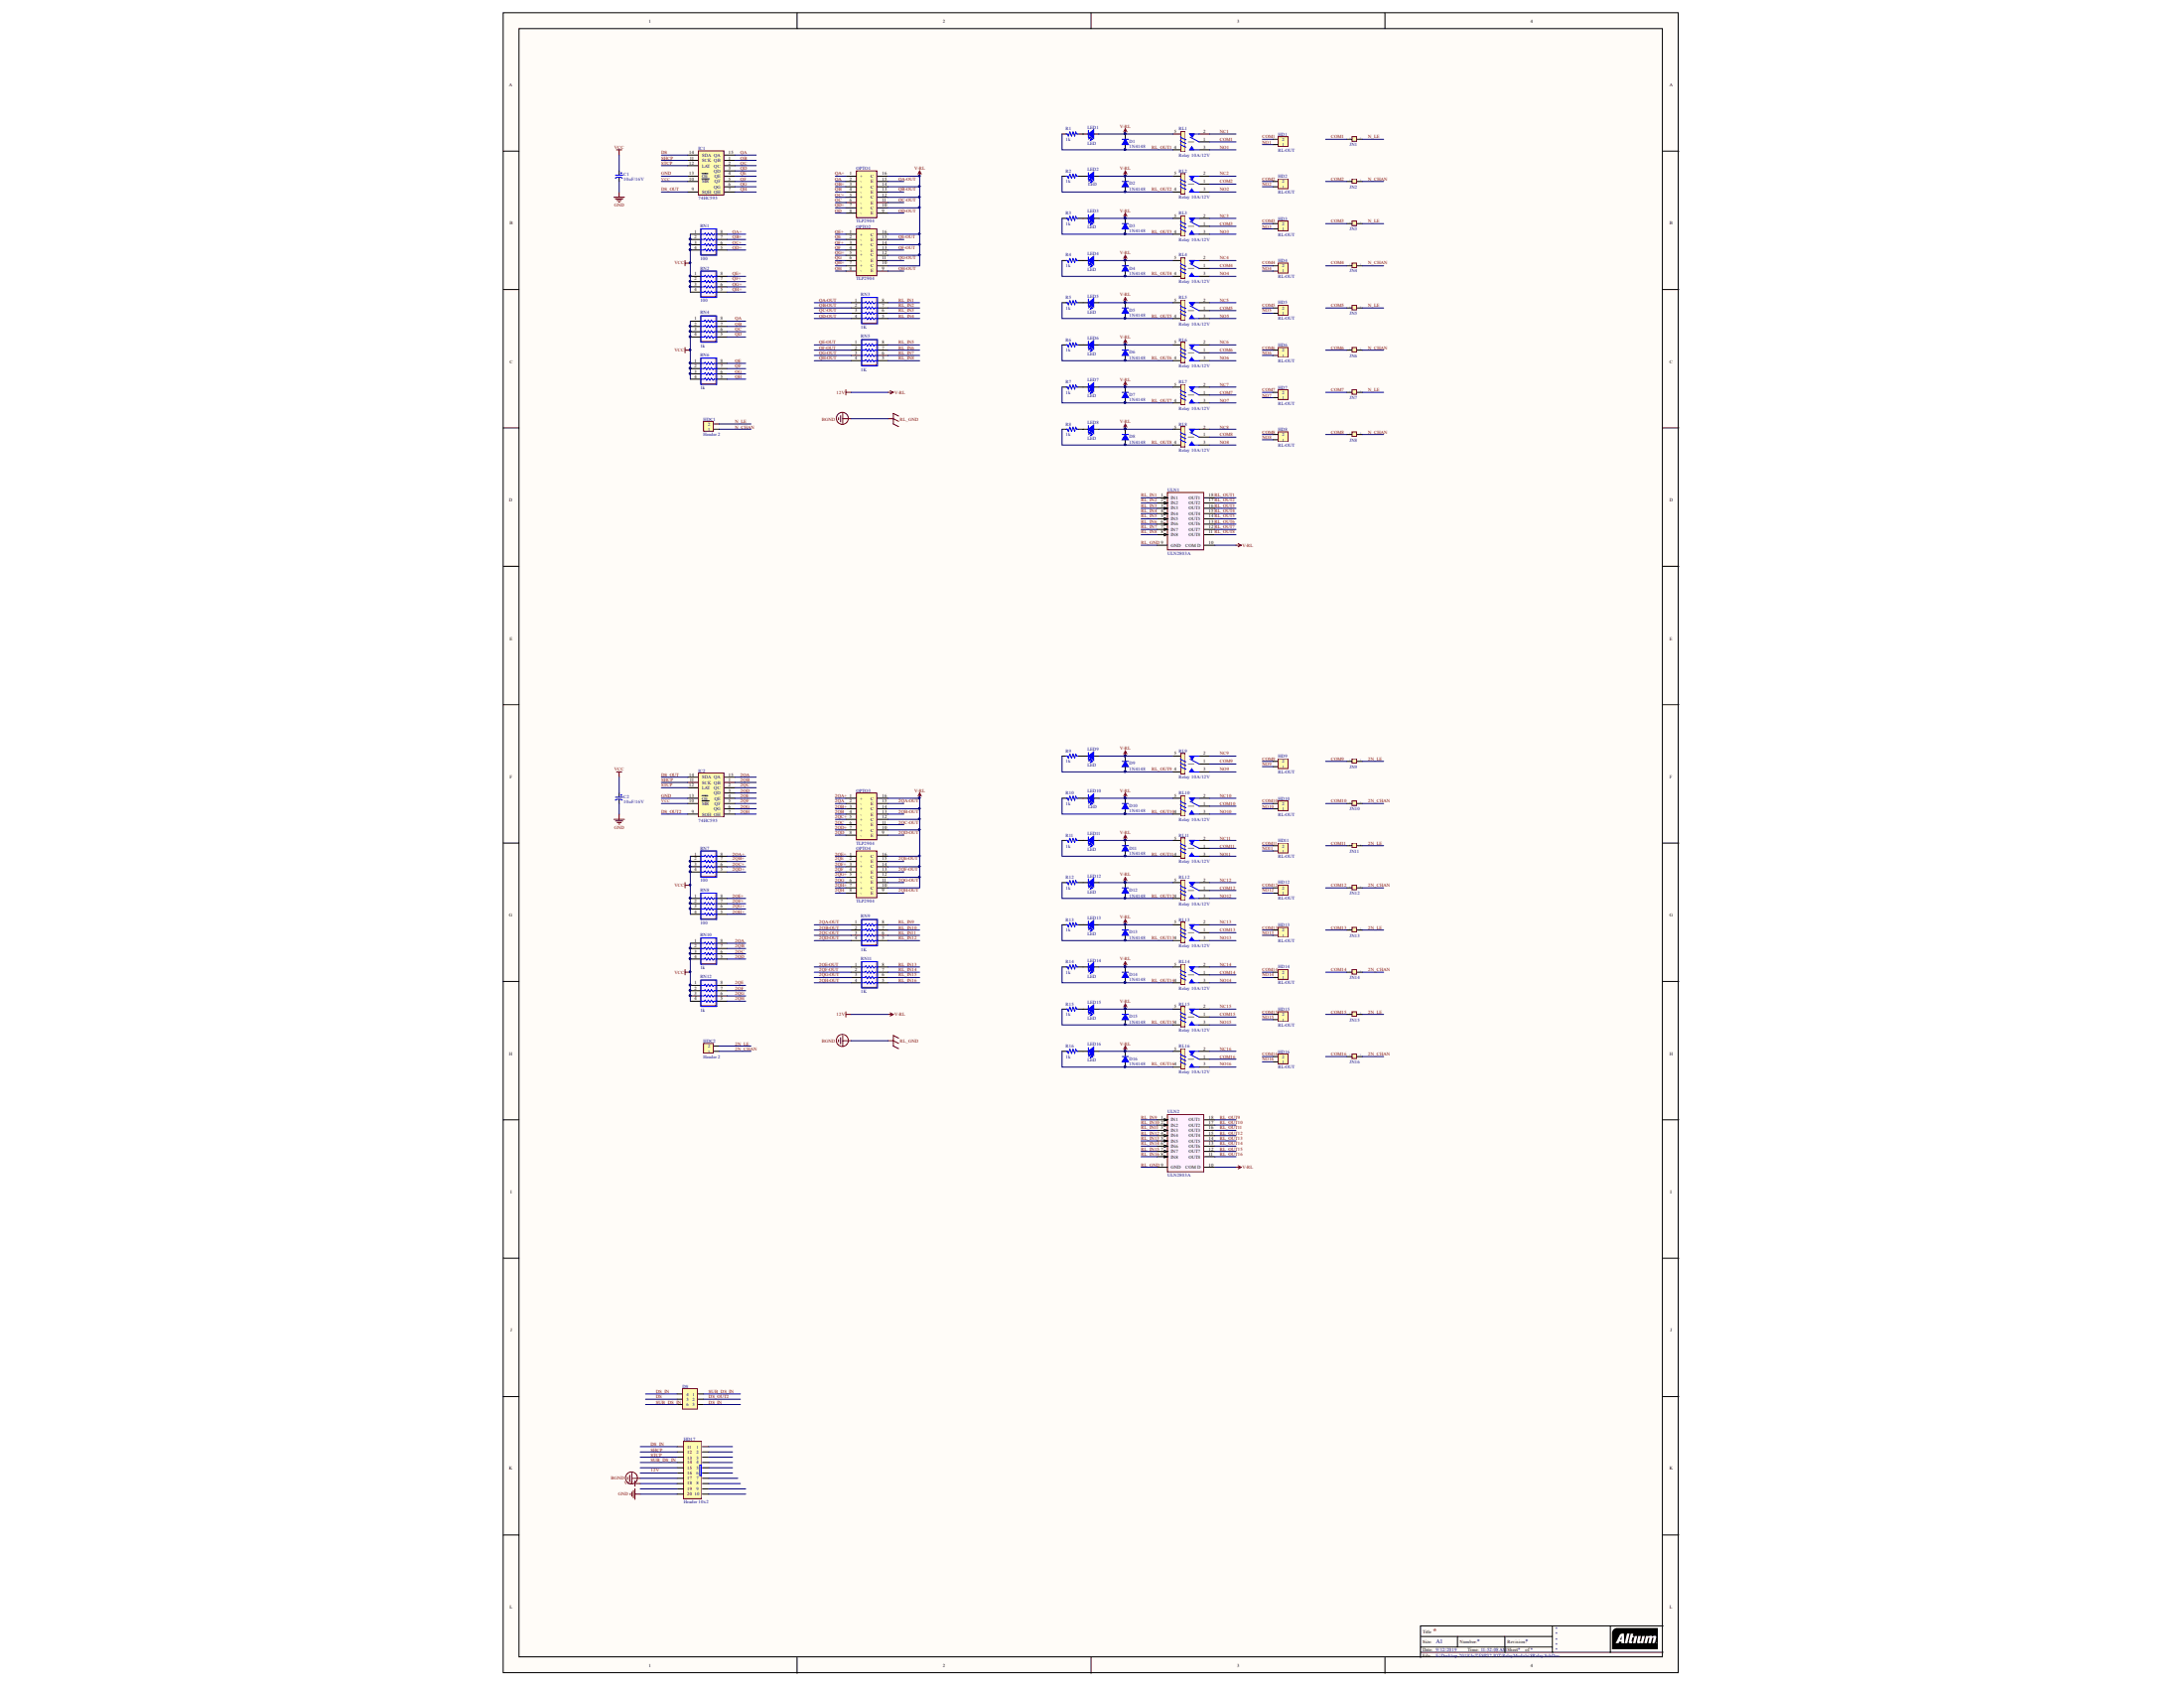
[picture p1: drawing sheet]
# Altium project RElayModule.PrjPcb
1 sheet, 122 parts. Net scope: global (net labels, ports and power ports of the same name join across sheets).
Board file: 8Relay.PcbDoc

## Sheet 8Relay.SchDoc
size A1 portrait

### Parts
C1  10uF/16V  [CAPMP3216X180N]
C2  10uF/16V  [CAPMP3216X180N]
D1  1N4148  [1N4148_SMD]
D2  1N4148  [1N4148_SMD]
D3  1N4148  [1N4148_SMD]
D4  1N4148  [1N4148_SMD]
D5  1N4148  [1N4148_SMD]
D6  1N4148  [1N4148_SMD]
D7  1N4148  [1N4148_SMD]
D8  1N4148  [1N4148_SMD]
D9  1N4148  [1N4148_SMD]
D10  1N4148  [1N4148_SMD]
D11  1N4148  [1N4148_SMD]
D12  1N4148  [1N4148_SMD]
D13  1N4148  [1N4148_SMD]
D14  1N4148  [1N4148_SMD]
D15  1N4148  [1N4148_SMD]
D16  1N4148  [1N4148_SMD]
DS  Connector 3x2  [JP3x2]  (value not drawn)
HD1  RL-OUT  [KF211V- 2]
HD2  RL-OUT  [KF211V- 2]
HD3  RL-OUT  [KF211V- 2]
HD4  RL-OUT  [KF211V- 2]
HD5  RL-OUT  [KF211V- 2]
HD6  RL-OUT  [KF211V- 2]
HD7  RL-OUT  [KF211V- 2]
HD8  RL-OUT  [KF211V- 2]
HD9  RL-OUT  [KF211V- 2]
HD10  RL-OUT  [KF211V- 2]
HD11  RL-OUT  [KF211V- 2]
HD12  RL-OUT  [KF211V- 2]
HD13  RL-OUT  [KF211V- 2]
HD14  RL-OUT  [KF211V- 2]
HD15  RL-OUT  [KF211V- 2]
HD16  RL-OUT  [KF211V- 2]
HD17  Header 10x2  [Hed2X10S]
HDC1  Header 2  [KF211V- 2]
HDC2  Header 2  [KF211V- 2]
IC1  74HC595  [SO-16]
IC2  74HC595  [SO-16]
JN1  Jumper 2  [JP2]  (value not drawn)
JN2  Jumper 2  [JP2]  (value not drawn)
JN3  Jumper 2  [JP2]  (value not drawn)
JN4  Jumper 2  [JP2]  (value not drawn)
JN5  Jumper 2  [JP2]  (value not drawn)
JN6  Jumper 2  [JP2]  (value not drawn)
JN7  Jumper 2  [JP2]  (value not drawn)
JN8  Jumper 2  [JP2]  (value not drawn)
JN9  Jumper 2  [JP2]  (value not drawn)
JN10  Jumper 2  [JP2]  (value not drawn)
JN11  Jumper 2  [JP2]  (value not drawn)
JN12  Jumper 2  [JP2]  (value not drawn)
JN13  Jumper 2  [JP2]  (value not drawn)
JN14  Jumper 2  [JP2]  (value not drawn)
JN15  Jumper 2  [JP2]  (value not drawn)
JN16  Jumper 2  [JP2]  (value not drawn)
LED1  LED  [LED0805]
LED2  LED  [LED0805]
LED3  LED  [LED0805]
LED4  LED  [LED0805]
LED5  LED  [LED0805]
LED6  LED  [LED0805]
LED7  LED  [LED0805]
LED8  LED  [LED0805]
LED9  LED  [LED0805]
LED10  LED  [LED0805]
LED11  LED  [LED0805]
LED12  LED  [LED0805]
LED13  LED  [LED0805]
LED14  LED  [LED0805]
LED15  LED  [LED0805]
LED16  LED  [LED0805]
OPTO1  TLP2904  [SO-16]
OPTO2  TLP2904  [SO-16]
OPTO3  TLP2904  [SO-16]
OPTO4  TLP2904  [SO-16]
R1  1k  [SM-0805]
R2  1k  [SM-0805]
R3  1k  [SM-0805]
R4  1k  [SM-0805]
R5  1k  [SM-0805]
R6  1k  [SM-0805]
R7  1k  [SM-0805]
R8  1k  [SM-0805]
R9  1k  [SM-0805]
R10  1k  [SM-0805]
R11  1k  [SM-0805]
R12  1k  [SM-0805]
R13  1k  [SM-0805]
R14  1k  [SM-0805]
R15  1k  [SM-0805]
R16  1k  [SM-0805]
RL1  Relay 10A/12V  [RL_SPDT_10A]
RL2  Relay 10A/12V  [RL_SPDT_10A]
RL3  Relay 10A/12V  [RL_SPDT_10A]
RL4  Relay 10A/12V  [RL_SPDT_10A]
RL5  Relay 10A/12V  [RL_SPDT_10A]
RL6  Relay 10A/12V  [RL_SPDT_10A]
RL7  Relay 10A/12V  [RL_SPDT_10A]
RL8  Relay 10A/12V  [RL_SPDT_10A]
RL9  Relay 10A/12V  [RL_SPDT_10A]
RL10  Relay 10A/12V  [RL_SPDT_10A]
RL11  Relay 10A/12V  [RL_SPDT_10A]
RL12  Relay 10A/12V  [RL_SPDT_10A]
RL13  Relay 10A/12V  [RL_SPDT_10A]
RL14  Relay 10A/12V  [RL_SPDT_10A]
RL15  Relay 10A/12V  [RL_SPDT_10A]
RL16  Relay 10A/12V  [RL_SPDT_10A]
RN1  100  [RES P4 Dual 0805/2012]
RN2  100  [RES P4 Dual 0805/2012]
RN3  1K  [RES P4 Dual 0805/2012]
RN4  1k  [RES P4 Dual 0805/2012]
RN5  1K  [RES P4 Dual 0805/2012]
RN6  1k  [RES P4 Dual 0805/2012]
RN7  100  [RES P4 Dual 0805/2012]
RN8  100  [RES P4 Dual 0805/2012]
RN9  1K  [RES P4 Dual 0805/2012]
RN10  1k  [RES P4 Dual 0805/2012]
RN11  1K  [RES P4 Dual 0805/2012]
RN12  1k  [RES P4 Dual 0805/2012]
ULN1  ULN2803A  [SOIC127P750X1175-18N]
ULN2  ULN2803A  [SOIC127P750X1175-18N]

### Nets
12V: D1.2(K) D2.2(K) D3.2(K) D4.2(K) D5.2(K) D6.2(K) D7.2(K) D8.2(K) D9.2(K) D10.2(K) D11.2(K) D12.2(K) D13.2(K) D14.2(K) D15.2(K) D16.2(K) HD17.16 LED1.1 LED2.1 LED3.1 LED4.1 LED5.1 LED6.1 LED7.1 LED8.1 LED9.1 LED10.1 LED11.1 LED12.1 LED13.1 LED14.1 LED15.1 LED16.1 OPTO1.10(C) OPTO1.12(C) OPTO1.14(C) OPTO1.16(C) OPTO2.10(C) OPTO2.12(C) OPTO2.14(C) OPTO2.16(C) OPTO3.10(C) OPTO3.12(C) OPTO3.14(C) OPTO3.16(C) OPTO4.10(C) OPTO4.12(C) OPTO4.14(C) OPTO4.16(C) RL1.5 RL2.5 RL3.5 RL4.5 RL5.5 RL6.5 RL7.5 RL8.5 RL9.5 RL10.5 RL11.5 RL12.5 RL13.5 RL14.5 RL15.5 RL16.5 ULN1.10(COM_D) ULN2.10(COM_D)  [also labelled V-RL]
GND: C1.2 C2.2 HD17.20 IC1.8(GND) IC1.13(~{OE}) IC2.8(GND) IC2.13(~{OE})
RL_GND: HD17.17 ULN1.9(GND) ULN2.9(GND)  [also labelled BGND]
VCC: C1.1 C2.1 HD17.18 IC1.10(~{MR}) IC1.16(VCC) IC2.10(~{MR}) IC2.16(VCC) RN1.1 RN1.2 RN1.3 RN1.4 RN2.1 RN2.2 RN2.3 RN2.4 RN4.1 RN4.2 RN4.3 RN4.4 RN6.1 RN6.2 RN6.3 RN6.4 RN7.1 RN7.2 RN7.3 RN7.4 RN8.1 RN8.2 RN8.3 RN8.4 RN10.1 RN10.2 RN10.3 RN10.4 RN12.1 RN12.2 RN12.3 RN12.4
2N_CHAN: HDC2.1 JN10.2 JN12.2 JN14.2 JN16.2
2N_LE: HDC2.2 JN9.2 JN11.2 JN13.2 JN15.2
2QA: IC2.15(QA) OPTO3.2(-) RN10.8
2QA+: OPTO3.1(+) RN7.8
2QA-OUT: OPTO3.15(E) RN9.1
2QB: IC2.1(QB) OPTO3.4(-) RN10.7
2QB+: OPTO3.3(+) RN7.7
2QB-OUT: OPTO3.13(E) RN9.2
2QC: IC2.2(QC) OPTO3.6(-) RN10.6
2QC+: OPTO3.5(+) RN7.6
2QC-OUT: OPTO3.11(E) RN9.3
2QD: IC2.3(QD) OPTO3.8(-) RN10.5
2QD+: OPTO3.7(+) RN7.5
2QD-OUT: OPTO3.9(E) RN9.4
2QE: IC2.4(QE) OPTO4.2(-) RN12.8
2QE+: OPTO4.1(+) RN8.8
2QE-OUT: OPTO4.15(E) RN11.1
2QF: IC2.5(QF) OPTO4.4(-) RN12.7
2QF+: OPTO4.3(+) RN8.7
2QF-OUT: OPTO4.13(E) RN11.2
2QG: IC2.6(QG) OPTO4.6(-) RN12.6
2QG+: OPTO4.5(+) RN8.6
2QG-OUT: OPTO4.11(E) RN11.3
2QH: IC2.7(QH) OPTO4.8(-) RN12.5
2QH+: OPTO4.7(+) RN8.5
2QH-OUT: OPTO4.9(E) RN11.4
COM1: HD1.2 JN1.1 RL1.1
COM2: HD2.2 JN2.1 RL2.1
COM3: HD3.2 JN3.1 RL3.1
COM4: HD4.2 JN4.1 RL4.1
COM5: HD5.2 JN5.1 RL5.1
COM6: HD6.2 JN6.1 RL6.1
COM7: HD7.2 JN7.1 RL7.1
COM8: HD8.2 JN8.1 RL8.1
COM9: HD9.2 JN9.1 RL9.1
COM10: HD10.2 JN10.1 RL10.1
COM11: HD11.2 JN11.1 RL11.1
COM12: HD12.2 JN12.1 RL12.1
COM13: HD13.2 JN13.1 RL13.1
COM14: HD14.2 JN14.1 RL14.1
COM15: HD15.2 JN15.1 RL15.1
COM16: HD16.2 JN16.1 RL16.1
DS: DS.5 IC1.14(SDA)
DS_IN: DS.3 DS.4 HD17.11
DS_OUT: IC1.9(SQH) IC2.14(SDA)
DS_OUT2: DS.2 IC2.9(SQH)
N_CHAN: HDC1.1 JN2.2 JN4.2 JN6.2 JN8.2
N_LE: HDC1.2 JN1.2 JN3.2 JN5.2 JN7.2
NC1: RL1.2
NC2: RL2.2
NC3: RL3.2
NC4: RL4.2
NC5: RL5.2
NC6: RL6.2
NC7: RL7.2
NC8: RL8.2
NC9: RL9.2
NC10: RL10.2
NC11: RL11.2
NC12: RL12.2
NC13: RL13.2
NC14: RL14.2
NC15: RL15.2
NC16: RL16.2
NO1: HD1.1 RL1.3
NO2: HD2.1 RL2.3
NO3: HD3.1 RL3.3
NO4: HD4.1 RL4.3
NO5: HD5.1 RL5.3
NO6: HD6.1 RL6.3
NO7: HD7.1 RL7.3
NO8: HD8.1 RL8.3
NO9: HD9.1 RL9.3
NO10: HD10.1 RL10.3
NO11: HD11.1 RL11.3
NO12: HD12.1 RL12.3
NO13: HD13.1 RL13.3
NO14: HD14.1 RL14.3
NO15: HD15.1 RL15.3
NO16: HD16.1 RL16.3
QA: IC1.15(QA) OPTO1.2(-) RN4.8
QA+: OPTO1.1(+) RN1.8
QA-OUT: OPTO1.15(E) RN3.1
QB: IC1.1(QB) OPTO1.4(-) RN4.7
QB+: OPTO1.3(+) RN1.7
QB-OUT: OPTO1.13(E) RN3.2
QC: IC1.2(QC) OPTO1.6(-) RN4.6
QC+: OPTO1.5(+) RN1.6
QC-OUT: OPTO1.11(E) RN3.3
QD: IC1.3(QD) OPTO1.8(-) RN4.5
QD+: OPTO1.7(+) RN1.5
QD-OUT: OPTO1.9(E) RN3.4
QE: IC1.4(QE) OPTO2.2(-) RN6.8
QE+: OPTO2.1(+) RN2.8
QE-OUT: OPTO2.15(E) RN5.1
QF: IC1.5(QF) OPTO2.4(-) RN6.7
QF+: OPTO2.3(+) RN2.7
QF-OUT: OPTO2.13(E) RN5.2
QG: IC1.6(QG) OPTO2.6(-) RN6.6
QG+: OPTO2.5(+) RN2.6
QG-OUT: OPTO2.11(E) RN5.3
QH: IC1.7(QH) OPTO2.8(-) RN6.5
QH+: OPTO2.7(+) RN2.5
QH-OUT: OPTO2.9(E) RN5.4
RL_IN1: RN3.8 ULN1.1(IN1)
RL_IN2: RN3.7 ULN1.2(IN2)
RL_IN3: RN3.6 ULN1.3(IN3)
RL_IN4: RN3.5 ULN1.4(IN4)
RL_IN5: RN5.8 ULN1.5(IN5)
RL_IN6: RN5.7 ULN1.6(IN6)
RL_IN7: RN5.6 ULN1.7(IN7)
RL_IN8: RN5.5 ULN1.8(IN8)
RL_IN9: RN9.8 ULN2.1(IN1)
RL_IN10: RN9.7 ULN2.2(IN2)
RL_IN11: RN9.6 ULN2.3(IN3)
RL_IN12: RN9.5 ULN2.4(IN4)
RL_IN13: RN11.8 ULN2.5(IN5)
RL_IN14: RN11.7 ULN2.6(IN6)
RL_IN15: RN11.6 ULN2.7(IN7)
RL_IN16: RN11.5 ULN2.8(IN8)
RL_OUT1: D1.1(A) R1.1 RL1.4 ULN1.18(OUT1)
RL_OUT2: D2.1(A) R2.1 RL2.4 ULN1.17(OUT2)
RL_OUT3: D3.1(A) R3.1 RL3.4 ULN1.16(OUT3)
RL_OUT4: D4.1(A) R4.1 RL4.4 ULN1.15(OUT4)
RL_OUT5: D5.1(A) R5.1 RL5.4 ULN1.14(OUT5)
RL_OUT6: D6.1(A) R6.1 RL6.4 ULN1.13(OUT6)
RL_OUT7: D7.1(A) R7.1 RL7.4 ULN1.12(OUT7)
RL_OUT8: D8.1(A) R8.1 RL8.4 ULN1.11(OUT8)
RL_OUT9: D9.1(A) R9.1 RL9.4 ULN2.18(OUT1)
RL_OUT10: D10.1(A) R10.1 RL10.4 ULN2.17(OUT2)
RL_OUT11: D11.1(A) R11.1 RL11.4 ULN2.16(OUT3)
RL_OUT12: D12.1(A) R12.1 RL12.4 ULN2.15(OUT4)
RL_OUT13: D13.1(A) R13.1 RL13.4 ULN2.14(OUT5)
RL_OUT14: D14.1(A) R14.1 RL14.4 ULN2.13(OUT6)
RL_OUT15: D15.1(A) R15.1 RL15.4 ULN2.12(OUT7)
RL_OUT16: D16.1(A) R16.1 RL16.4 ULN2.11(OUT8)
SHCP: HD17.12 IC1.11(SCK) IC2.11(SCK)
STCP: HD17.13 IC1.12(LAT) IC2.12(LAT)
SUB_DS_IN: DS.1 DS.6 HD17.14
NetLED1_2: LED1.2 R1.2
NetLED2_2: LED2.2 R2.2
NetLED3_2: LED3.2 R3.2
NetLED4_2: LED4.2 R4.2
NetLED5_2: LED5.2 R5.2
NetLED6_2: LED6.2 R6.2
NetLED7_2: LED7.2 R7.2
NetLED8_2: LED8.2 R8.2
NetLED9_2: LED9.2 R9.2
NetLED10_2: LED10.2 R10.2
NetLED11_2: LED11.2 R11.2
NetLED12_2: LED12.2 R12.2
NetLED13_2: LED13.2 R13.2
NetLED14_2: LED14.2 R14.2
NetLED15_2: LED15.2 R15.2
NetLED16_2: LED16.2 R16.2

Not connected (* = marked no-connect by the designer): HD17 1 2 3 4 5 6 7 8 9 10 15 19
